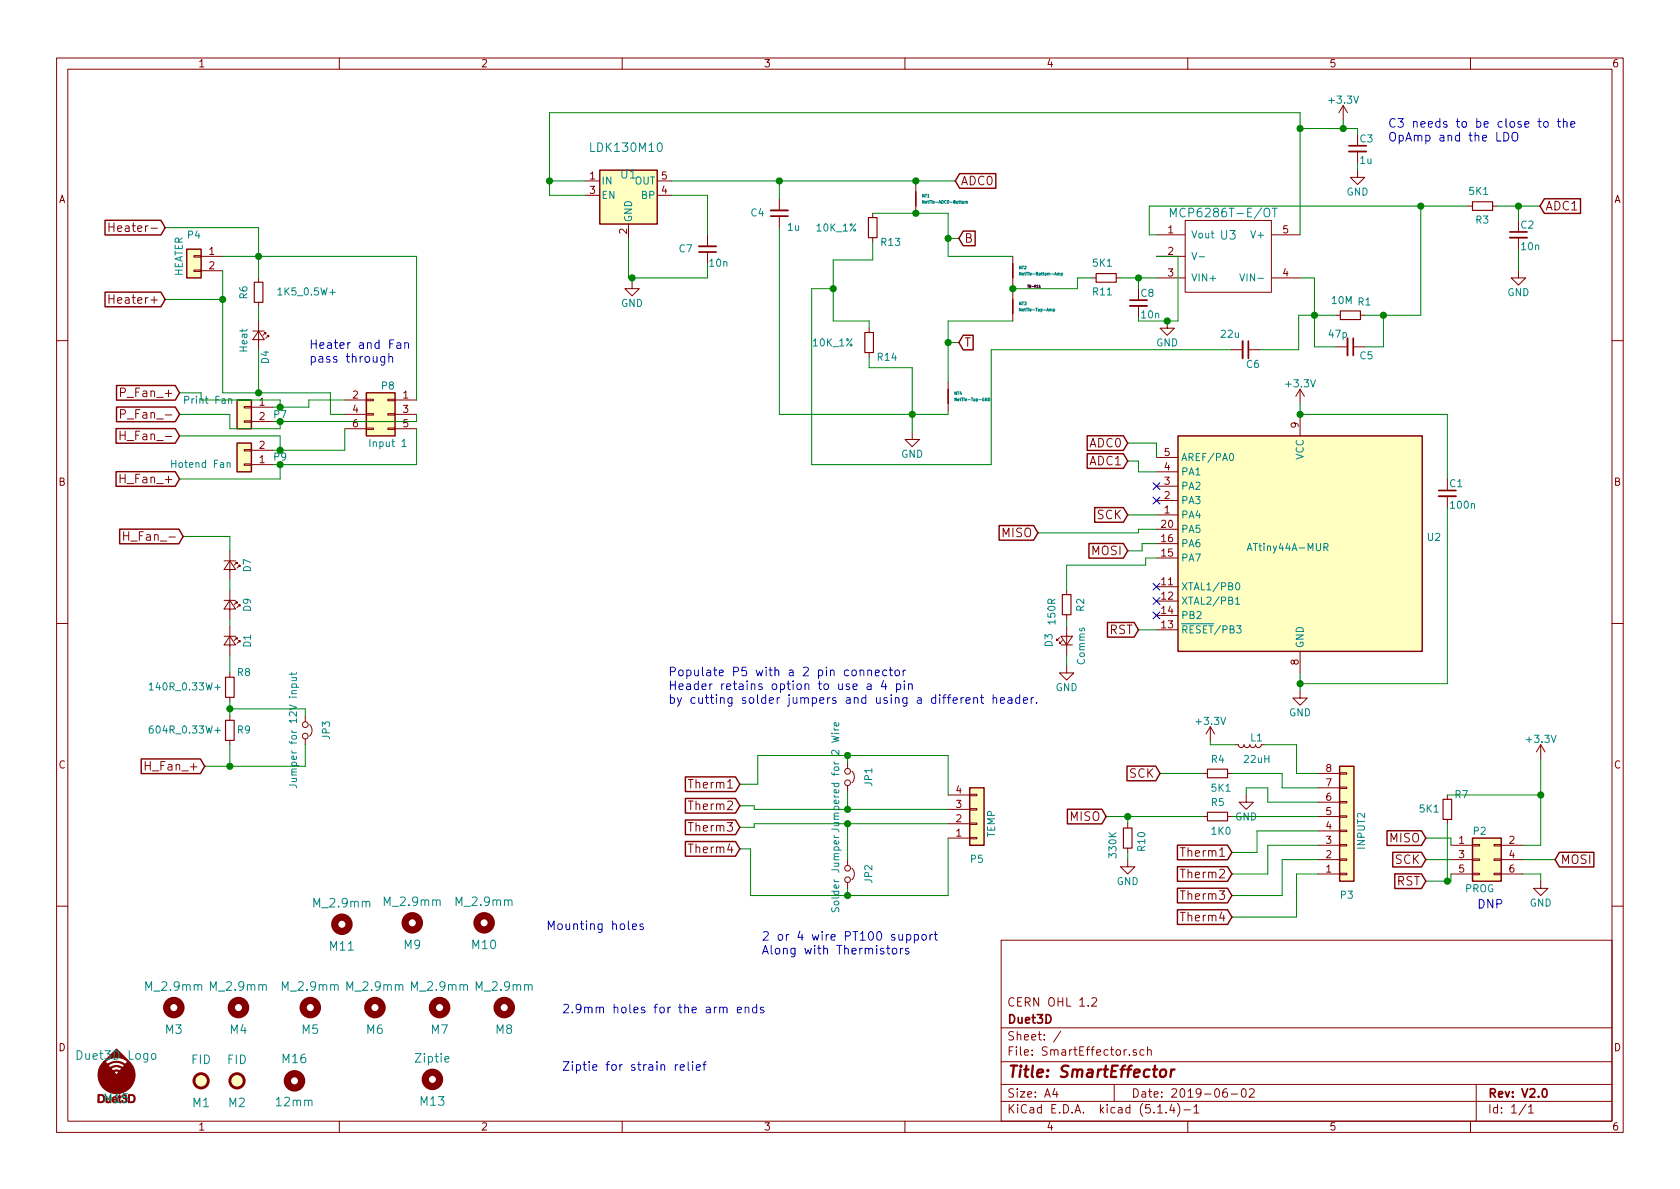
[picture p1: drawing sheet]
EESchema Schematic File Version 4
LIBS:SmartEffector-cache
EELAYER 30 0
EELAYER END
$Descr A4 11693 8268
encoding utf-8
Sheet 1 1
Title "SmartEffector"
Date "2019-06-02"
Rev "V2.0"
Comp "Duet3D"
Comment1 "CERN OHL 1.2"
Comment2 ""
Comment3 ""
Comment4 ""
$EndDescr
$Comp
L Device:L_Small L1
U 1 1
P 8700 5175
F 0 "L1" V 8650 5175 50  0000 L CNN
F 1 "22uH" V 8800 5125 50  0000 L CNN
F 2 "complib:R_0805" H 8700 5175 50  0001 C CNN
F 3 "" H 8700 5175 50  0000 C CNN
	1    8700 5175
	0    1    1    0   
$EndComp
$Comp
L Device:R_Small R4
U 1 1
P 8475 5375
F 0 "R4" V 8375 5325 50  0000 L CNN
F 1 "5K1" V 8575 5325 50  0000 L CNN
F 2 "complib:R_0603" H 8475 5375 50  0001 C CNN
F 3 "" H 8475 5375 50  0000 C CNN
	1    8475 5375
	0    1    1    0   
$EndComp
$Comp
L Device:R_Small R5
U 1 1
P 8475 5675
F 0 "R5" V 8375 5625 50  0000 L CNN
F 1 "1K0" V 8575 5625 50  0000 L CNN
F 2 "complib:R_0603" H 8475 5675 50  0001 C CNN
F 3 "" H 8475 5675 50  0000 C CNN
	1    8475 5675
	0    1    1    0   
$EndComp
$Comp
L Device:R_Small R3
U 1 1
P 10320 1425
F 0 "R3" V 10220 1375 50  0000 L CNN
F 1 "5K1" V 10420 1375 50  0000 L CNN
F 2 "complib:R_0603" H 10320 1425 50  0001 C CNN
F 3 "" H 10320 1425 50  0000 C CNN
	1    10320 1425
	0    -1   -1   0   
$EndComp
$Comp
L Device:C_Small C2
U 1 1
P 10570 1625
F 0 "C2" H 10580 1695 50  0000 L CNN
F 1 "10n" H 10580 1545 50  0000 L CNN
F 2 "complib:C_0603" H 10570 1625 50  0001 C CNN
F 3 "" H 10570 1625 50  0000 C CNN
	1    10570 1625
	1    0    0    -1  
$EndComp
$Comp
L Connector_Generic:Conn_02x03_Odd_Even P2
U 1 1
P 10300 5975
F 0 "P2" H 10300 6175 50  0000 C CNN
F 1 "PROG" H 10300 5775 50  0000 C CNN
F 2 "complib:Test_Point_2x3" H 10300 4775 50  0001 C CNN
F 3 "" H 10300 4775 50  0000 C CNN
	1    10300 5975
	1    0    0    -1  
$EndComp
$Comp
L Connector_Generic:Conn_01x08 P3
U 1 1
P 9375 5775
F 0 "P3" H 9375 6225 50  0000 C CNN
F 1 "INPUT2" V 9475 5775 50  0000 C CNN
F 2 "complib:PIN_ARRAY_8x1" H 9375 5775 50  0001 C CNN
F 3 "" H 9375 5775 50  0000 C CNN
	1    9375 5775
	1    0    0    1   
$EndComp
$Comp
L Mechanical:MountingHole M4
U 1 1
P 1660 7005
F 0 "M4" H 1660 6855 60  0000 C CNN
F 1 "M_2.9mm" H 1660 7155 60  0000 C CNN
F 2 "complib:MountingHole_2.9mm" H 1660 7005 60  0001 C CNN
F 3 "" H 1660 7005 60  0000 C CNN
	1    1660 7005
	1    0    0    -1  
$EndComp
$Comp
L Mechanical:MountingHole M5
U 1 1
P 2160 7005
F 0 "M5" H 2160 6855 60  0000 C CNN
F 1 "M_2.9mm" H 2160 7155 60  0000 C CNN
F 2 "complib:MountingHole_2.9mm" H 2160 7005 60  0001 C CNN
F 3 "" H 2160 7005 60  0000 C CNN
	1    2160 7005
	1    0    0    -1  
$EndComp
$Comp
L Mechanical:MountingHole M6
U 1 1
P 2610 7005
F 0 "M6" H 2610 6855 60  0000 C CNN
F 1 "M_2.9mm" H 2610 7155 60  0000 C CNN
F 2 "complib:MountingHole_2.9mm" H 2610 7005 60  0001 C CNN
F 3 "" H 2610 7005 60  0000 C CNN
	1    2610 7005
	1    0    0    -1  
$EndComp
$Comp
L Mechanical:MountingHole M7
U 1 1
P 3060 7005
F 0 "M7" H 3060 6855 60  0000 C CNN
F 1 "M_2.9mm" H 3060 7155 60  0000 C CNN
F 2 "complib:MountingHole_2.9mm" H 3060 7005 60  0001 C CNN
F 3 "" H 3060 7005 60  0000 C CNN
	1    3060 7005
	1    0    0    -1  
$EndComp
$Comp
L Mechanical:MountingHole M8
U 1 1
P 3510 7005
F 0 "M8" H 3510 6855 60  0000 C CNN
F 1 "M_2.9mm" H 3510 7155 60  0000 C CNN
F 2 "complib:MountingHole_2.9mm" H 3510 7005 60  0001 C CNN
F 3 "" H 3510 7005 60  0000 C CNN
	1    3510 7005
	1    0    0    -1  
$EndComp
$Comp
L Mechanical:MountingHole M3
U 1 1
P 1210 7005
F 0 "M3" H 1210 6855 60  0000 C CNN
F 1 "M_2.9mm" H 1210 7155 60  0000 C CNN
F 2 "complib:MountingHole_2.9mm" H 1210 7005 60  0001 C CNN
F 3 "" H 1210 7005 60  0000 C CNN
	1    1210 7005
	1    0    0    -1  
$EndComp
$Comp
L Mechanical:Fiducial M1
U 1 1
P 1400 7515
F 0 "M1" H 1400 7365 60  0000 C CNN
F 1 "FID" H 1400 7665 60  0000 C CNN
F 2 "complib:Fiducial_1mm_Dia_2.54mm_Outer_CopperTop" H 1400 7515 60  0001 C CNN
F 3 "" H 1400 7515 60  0000 C CNN
	1    1400 7515
	1    0    0    -1  
$EndComp
$Comp
L Mechanical:Fiducial M2
U 1 1
P 1650 7515
F 0 "M2" H 1650 7365 60  0000 C CNN
F 1 "FID" H 1650 7665 60  0000 C CNN
F 2 "complib:Fiducial_1mm_Dia_2.54mm_Outer_CopperTop" H 1650 7515 60  0001 C CNN
F 3 "" H 1650 7515 60  0000 C CNN
	1    1650 7515
	1    0    0    -1  
$EndComp
$Comp
L Device:C_Small C1
U 1 1
P 10075 3425
F 0 "C1" H 10085 3495 50  0000 L CNN
F 1 "100n" H 10085 3345 50  0000 L CNN
F 2 "complib:C_0603" H 10075 3425 50  0001 C CNN
F 3 "" H 10075 3425 50  0000 C CNN
	1    10075 3425
	1    0    0    -1  
$EndComp
$Comp
L Device:R_Small R2
U 1 1
P 7425 4200
F 0 "R2" V 7325 4150 50  0000 L CNN
F 1 "150R" V 7525 4150 50  0000 L CNN
F 2 "complib:R_0603" H 7425 4200 50  0001 C CNN
F 3 "" H 7425 4200 50  0000 C CNN
	1    7425 4200
	-1   0    0    1   
$EndComp
$Comp
L Device:LED_Small D3
U 1 1
P 7425 4450
F 0 "D3" H 7375 4575 50  0000 L CNN
F 1 "Comms" H 7250 4350 50  0000 L CNN
F 2 "complib:LED_1206_bottom_entry_v2" V 7425 4450 50  0001 C CNN
F 3 "APTR3216SURCK" H 7425 4450 50  0001 C CNN
	1    7425 4450
	0    -1   -1   0   
$EndComp
Text GLabel 10720 1425 2    60   Input ~ 0
ADC1
$Comp
L power:GND #PWR01
U 1 1
P 10570 1875
F 0 "#PWR01" H 10570 1625 50  0001 C CNN
F 1 "GND" H 10570 1725 50  0000 C CNN
F 2 "" H 10570 1875 50  0000 C CNN
F 3 "" H 10570 1875 50  0000 C CNN
	1    10570 1875
	1    0    0    -1  
$EndComp
$Comp
L power:+3.3V #PWR02
U 1 1
P 8425 5150
F 0 "#PWR02" H 8425 5000 50  0001 C CNN
F 1 "+3.3V" H 8425 5290 50  0000 C CNN
F 2 "" H 8425 5150 50  0000 C CNN
F 3 "" H 8425 5150 50  0000 C CNN
	1    8425 5150
	1    0    0    -1  
$EndComp
$Comp
L power:GND #PWR03
U 1 1
P 8675 5525
F 0 "#PWR03" H 8675 5275 50  0001 C CNN
F 1 "GND" H 8675 5375 50  0000 C CNN
F 2 "" H 8675 5525 50  0000 C CNN
F 3 "" H 8675 5525 50  0000 C CNN
	1    8675 5525
	1    0    0    -1  
$EndComp
Text GLabel 7700 5675 0    60   Input ~ 0
MISO
Text GLabel 8075 5375 0    60   Input ~ 0
SCK
$Comp
L power:+3.3V #PWR04
U 1 1
P 9050 2800
F 0 "#PWR04" H 9050 2650 50  0001 C CNN
F 1 "+3.3V" H 9050 2940 50  0000 C CNN
F 2 "" H 9050 2800 50  0000 C CNN
F 3 "" H 9050 2800 50  0000 C CNN
	1    9050 2800
	1    0    0    -1  
$EndComp
Text GLabel 7925 4375 0    60   Input ~ 0
RST
Text GLabel 7850 3075 0    60   Input ~ 0
ADC0
Text GLabel 7850 3575 0    60   Input ~ 0
SCK
Text GLabel 7225 3700 0    60   Input ~ 0
MISO
Text GLabel 7850 3825 0    60   Input ~ 0
MOSI
$Comp
L power:GND #PWR06
U 1 1
P 7425 4625
F 0 "#PWR06" H 7425 4375 50  0001 C CNN
F 1 "GND" H 7425 4475 50  0000 C CNN
F 2 "" H 7425 4625 50  0000 C CNN
F 3 "" H 7425 4625 50  0000 C CNN
	1    7425 4625
	1    0    0    -1  
$EndComp
Text GLabel 10825 5975 2    60   Input ~ 0
MOSI
Text GLabel 9925 5825 0    60   Input ~ 0
MISO
$Comp
L power:+3.3V #PWR07
U 1 1
P 10725 5275
F 0 "#PWR07" H 10725 5125 50  0001 C CNN
F 1 "+3.3V" H 10725 5415 50  0000 C CNN
F 2 "" H 10725 5275 50  0000 C CNN
F 3 "" H 10725 5275 50  0000 C CNN
	1    10725 5275
	1    0    0    -1  
$EndComp
$Comp
L power:GND #PWR08
U 1 1
P 10725 6125
F 0 "#PWR08" H 10725 5875 50  0001 C CNN
F 1 "GND" H 10725 5975 50  0000 C CNN
F 2 "" H 10725 6125 50  0000 C CNN
F 3 "" H 10725 6125 50  0000 C CNN
	1    10725 6125
	1    0    0    -1  
$EndComp
Text GLabel 9925 6125 0    60   Input ~ 0
RST
Text GLabel 9925 5975 0    60   Input ~ 0
SCK
Text GLabel 8575 5925 0    60   Input ~ 0
Therm1
Text GLabel 8575 6075 0    60   Input ~ 0
Therm2
Text GLabel 5150 5450 0    60   Input ~ 0
Therm1
Text GLabel 5150 5600 0    60   Input ~ 0
Therm2
Text Notes 10280 6325 0    60   ~ 0
DNP
$Comp
L Connector_Generic:Conn_01x02 P7
U 1 1
P 1700 2825
F 0 "P7" H 1450 2775 50  0000 C CNN
F 1 "Print Fan" H 1950 2875 50  0000 C CNN
F 2 "complib:PIN_ARRAY_2X1" H 1700 2825 50  0001 C CNN
F 3 "" H 1700 2825 50  0000 C CNN
	1    1700 2825
	-1   0    0    -1  
$EndComp
$Comp
L Connector_Generic:Conn_01x02 P9
U 1 1
P 1700 3225
F 0 "P9" H 1450 3175 50  0000 C CNN
F 1 "Hotend Fan" H 2000 3225 50  0000 C CNN
F 2 "complib:Microfit_01x02_43650-0227" H 1700 3225 50  0001 C CNN
F 3 "" H 1700 3225 50  0000 C CNN
	1    1700 3225
	-1   0    0    1   
$EndComp
$Comp
L Connector_Generic:Conn_01x02 P4
U 1 1
P 1350 1775
F 0 "P4" H 1350 1925 50  0000 C CNN
F 1 "HEATER" V 1450 1775 50  0000 C CNN
F 2 "complib:Minifit3.0+screwterm3.5MM_2X1" H 1350 1775 50  0001 C CNN
F 3 "0436500215" H 1350 1775 50  0001 C CNN
	1    1350 1775
	-1   0    0    -1  
$EndComp
Text Notes 2150 2525 0    60   ~ 0
Heater and Fan\npass through
$Comp
L Mechanical:MountingHole M13
U 1 1
P 3010 7505
F 0 "M13" H 3010 7355 60  0000 C CNN
F 1 "Ziptie" H 3010 7655 60  0000 C CNN
F 2 "complib:Ziptie_small" H 3010 7505 60  0001 C CNN
F 3 "" H 3010 7505 60  0000 C CNN
	1    3010 7505
	1    0    0    -1  
$EndComp
Text Notes 3910 7055 0    60   ~ 0
2.9mm holes for the arm ends
Text Notes 3910 7455 0    60   ~ 0
Ziptie for strain relief
$Comp
L Device:LED_Small D4
U 1 1
P 1800 2325
F 0 "D4" H 1900 2375 50  0000 L CNN
F 1 "Heat" H 1750 2225 50  0000 L CNN
F 2 "complib:LED_1206_bottom_entry_v2" V 1800 2325 50  0001 C CNN
F 3 "APTR3216SYCK" H 1800 2325 50  0001 C CNN
	1    1800 2325
	0    1    1    0   
$EndComp
$Comp
L Device:R_Small R6
U 1 1
P 1800 2025
F 0 "R6" V 1900 1975 50  0000 L CNN
F 1 "1K5_0.5W+" H 1250 2025 50  0000 L CNN
F 2 "complib:R_1206" H 1800 2025 50  0001 C CNN
F 3 "" H 1800 2025 50  0000 C CNN
	1    1800 2025
	-1   0    0    1   
$EndComp
$Comp
L Device:R_Small R7
U 1 1
P 10075 5625
F 0 "R7" H 9925 5525 50  0000 L CNN
F 1 "5K1" H 10125 5625 50  0000 L CNN
F 2 "complib:R_0603" H 10075 5625 50  0001 C CNN
F 3 "" H 10075 5625 50  0000 C CNN
	1    10075 5625
	-1   0    0    1   
$EndComp
$Comp
L Duet3:Duet3D_Logo M15
U 1 1
P 810 7485
F 0 "M15" H 810 7335 60  0000 C CNN
F 1 "Duet3D Logo" H 810 7635 60  0000 C CNN
F 2 "complib:LOGO_Duet3dCompatible" H 810 7485 60  0001 C CNN
F 3 "" H 810 7485 60  0000 C CNN
	1    810  7485
	1    0    0    -1  
$EndComp
$Comp
L Device:LED_Small D1
U 1 1
P 1600 4450
F 0 "D1" H 1550 4575 50  0000 L CNN
F 1 "Comms" H 1425 4350 50  0001 L CNN
F 2 "complib:LED_PLCC-2" V 1600 4450 50  0001 C CNN
F 3 "" V 1600 4450 50  0000 C CNN
	1    1600 4450
	0    1    1    0   
$EndComp
$Comp
L Device:LED_Small D7
U 1 1
P 1600 3925
F 0 "D7" H 1550 4050 50  0000 L CNN
F 1 "Comms" H 1425 3825 50  0001 L CNN
F 2 "complib:LED_PLCC-2" V 1600 3925 50  0001 C CNN
F 3 "" V 1600 3925 50  0000 C CNN
	1    1600 3925
	0    1    1    0   
$EndComp
$Comp
L Device:LED_Small D9
U 1 1
P 1600 4200
F 0 "D9" H 1550 4325 50  0000 L CNN
F 1 "Comms" H 1425 4100 50  0001 L CNN
F 2 "complib:LED_PLCC-2" V 1600 4200 50  0001 C CNN
F 3 "" V 1600 4200 50  0000 C CNN
	1    1600 4200
	0    1    1    0   
$EndComp
Text GLabel 1250 3025 0    60   Input ~ 0
H_Fan_-
Text GLabel 1275 3725 0    60   Input ~ 0
H_Fan_-
Text GLabel 1250 3325 0    60   Input ~ 0
H_Fan_+
Text GLabel 1425 5325 0    60   Input ~ 0
H_Fan_+
$Comp
L Device:R_Small R8
U 1 1
P 1600 4775
F 0 "R8" H 1450 4675 50  0000 L CNN
F 1 "140R_0.33W+" H 1650 4775 50  0000 L CNN
F 2 "complib:R_0805_extended_pads" H 1600 4775 50  0001 C CNN
F 3 "" H 1600 4775 50  0001 C CNN
	1    1600 4775
	-1   0    0    1   
$EndComp
Text GLabel 1250 2875 0    60   Input ~ 0
P_Fan_-
Text GLabel 1250 2725 0    60   Input ~ 0
P_Fan_+
$Comp
L Connector_Generic:Conn_02x03_Odd_Even P8
U 1 1
P 2700 2875
F 0 "P8" H 2700 3075 50  0000 C CNN
F 1 "Input 1" H 2700 2675 50  0000 C CNN
F 2 "complib:Microfit_02x03" H 2700 1675 50  0001 C CNN
F 3 "http://www.molex.com/pdm_docs/sd/430450612_sd.pdf" H 2700 1675 50  0001 C CNN
	1    2700 2875
	-1   0    0    -1  
$EndComp
$Comp
L Device:R_Small R9
U 1 1
P 1600 5075
F 0 "R9" H 1450 5075 50  0000 L CNN
F 1 "604R_0.33W+" H 1650 5075 50  0000 L CNN
F 2 "Resistor_SMD:R_1206_3216Metric" H 1600 5075 50  0001 C CNN
F 3 "" H 1600 5075 50  0001 C CNN
	1    1600 5075
	-1   0    0    1   
$EndComp
$Comp
L Device:Jumper_NC_Small JP3
U 1 1
P 2125 5075
F 0 "JP3" H 2125 5225 50  0000 C CNN
F 1 "Jumper for 12V input" H 2125 4995 50  0000 C CNN
F 2 "complib:JUMPER" H 2125 5075 50  0001 C CNN
F 3 "~" H 2125 5075 50  0000 C CNN
	1    2125 5075
	0    1    1    0   
$EndComp
Text GLabel 1150 2075 0    60   Input ~ 0
Heater+
Text GLabel 1150 1575 0    60   Input ~ 0
Heater-
$Comp
L Device:C_Small C3
U 1 1
P 9450 1025
F 0 "C3" H 9460 1095 50  0000 L CNN
F 1 "1u" H 9460 945 50  0000 L CNN
F 2 "complib:C_0603" H 9450 1025 50  0001 C CNN
F 3 "" H 9450 1025 50  0000 C CNN
	1    9450 1025
	1    0    0    -1  
$EndComp
$Comp
L power:+3.3V #PWR09
U 1 1
P 9350 825
F 0 "#PWR09" H 9350 675 50  0001 C CNN
F 1 "+3.3V" H 9350 965 50  0000 C CNN
F 2 "" H 9350 825 50  0000 C CNN
F 3 "" H 9350 825 50  0000 C CNN
	1    9350 825 
	1    0    0    -1  
$EndComp
$Comp
L power:GND #PWR010
U 1 1
P 9450 1175
F 0 "#PWR010" H 9450 925 50  0001 C CNN
F 1 "GND" H 9450 1025 50  0000 C CNN
F 2 "" H 9450 1175 50  0000 C CNN
F 3 "" H 9450 1175 50  0000 C CNN
	1    9450 1175
	1    0    0    -1  
$EndComp
$Comp
L power:GND #PWR011
U 1 1
P 8125 2225
F 0 "#PWR011" H 8125 1975 50  0001 C CNN
F 1 "GND" H 8125 2075 50  0000 C CNN
F 2 "" H 8125 2225 50  0000 C CNN
F 3 "" H 8125 2225 50  0000 C CNN
	1    8125 2225
	1    0    0    -1  
$EndComp
$Comp
L Device:C_Small C5
U 1 1
P 9400 2405
F 0 "C5" V 9460 2465 50  0000 L CNN
F 1 "47p" V 9310 2245 50  0000 L CNN
F 2 "complib:C_0603" H 9400 2405 50  0001 C CNN
F 3 "" H 9400 2405 50  0000 C CNN
	1    9400 2405
	0    1    1    0   
$EndComp
$Comp
L Device:C_Small C4
U 1 1
P 5425 1475
F 0 "C4" H 5525 1475 50  0000 L CNN
F 1 "1u" H 5275 1575 50  0000 L CNN
F 2 "complib:C_0603" H 5425 1475 50  0001 C CNN
F 3 "" H 5425 1475 50  0000 C CNN
	1    5425 1475
	-1   0    0    1   
$EndComp
Text GLabel 6675 2375 2    60   Input ~ 0
T
$Comp
L Mechanical:MountingHole M16
U 1 1
P 2050 7515
F 0 "M16" H 2050 7365 60  0000 C CNN
F 1 "12mm" H 2050 7665 60  0000 C CNN
F 2 "complib:12mmHole" H 2050 7515 60  0001 C CNN
F 3 "" H 2050 7515 60  0000 C CNN
	1    2050 7515
	-1   0    0    1   
$EndComp
$Comp
L Device:R_Small R14
U 1 1
P 6050 2375
F 0 "R14" H 6100 2275 50  0000 L CNN
F 1 "10K_1%" H 5650 2375 50  0000 L CNN
F 2 "complib:R_0603" H 6050 2375 50  0001 C CNN
F 3 "" H 6050 2375 50  0000 C CNN
	1    6050 2375
	1    0    0    -1  
$EndComp
$Comp
L Device:R_Small R13
U 1 1
P 6075 1575
F 0 "R13" H 6125 1475 50  0000 L CNN
F 1 "10K_1%" H 5675 1575 50  0000 L CNN
F 2 "complib:R_0603" H 6075 1575 50  0001 C CNN
F 3 "" H 6075 1575 50  0000 C CNN
	1    6075 1575
	1    0    0    -1  
$EndComp
$Comp
L Amplifier_Operational:MCP6286 U3
U 1 1
P 8550 1775
F 0 "U3" H 8550 1925 60  0000 C CNN
F 1 "MCP6286T-E/OT" H 8515 2080 60  0000 C CNN
F 2 "complib:SOT-23-5L" H 8550 1775 60  0001 C CNN
F 3 "" H 8550 1775 60  0000 C CNN
	1    8550 1775
	1    0    0    -1  
$EndComp
$Comp
L Device:R_Small R1
U 1 1
P 9400 2185
F 0 "R1" V 9490 2035 50  0000 L CNN
F 1 "10M" V 9500 2165 50  0000 L CNN
F 2 "complib:R_0603" H 9400 2185 50  0001 C CNN
F 3 "" H 9400 2185 50  0000 C CNN
	1    9400 2185
	0    -1   -1   0   
$EndComp
$Comp
L Device:C_Small C6
U 1 1
P 8670 2425
F 0 "C6" V 8770 2425 50  0000 L CNN
F 1 "22u" V 8560 2245 50  0000 L CNN
F 2 "complib:C_0805" H 8670 2425 50  0001 C CNN
F 3 "" H 8670 2425 50  0000 C CNN
	1    8670 2425
	0    1    1    0   
$EndComp
Text GLabel 8575 6375 0    60   Input ~ 0
Therm4
Text GLabel 8575 6225 0    60   Input ~ 0
Therm3
$Comp
L Connector_Generic:Conn_01x04 P5
U 1 1
P 6800 5725
F 0 "P5" H 6800 5975 50  0000 C CNN
F 1 "TEMP" V 6900 5725 50  0000 C CNN
F 2 "complib:Microfit_01x02or04_43650-0227" H 6800 5725 50  0001 C CNN
F 3 "" H 6800 5725 50  0000 C CNN
	1    6800 5725
	1    0    0    1   
$EndComp
Text Notes 5300 6645 0    60   ~ 0
2 or 4 wire PT100 support\nAlong with Thermistors
Text Notes 4650 4900 0    60   ~ 0
Populate P5 with a 2 pin connector\nHeader retains option to use a 4 pin\nby cutting solder jumpers and using a different header.
Text GLabel 5150 5900 0    60   Input ~ 0
Therm4
Text GLabel 5150 5750 0    60   Input ~ 0
Therm3
$Comp
L Device:C_Small C7
U 1 1
P 4925 1725
F 0 "C7" H 5025 1725 50  0000 L CNN
F 1 "10n" H 4775 1825 50  0000 L CNN
F 2 "complib:C_0603" H 4925 1725 50  0001 C CNN
F 3 "" H 4925 1725 50  0000 C CNN
	1    4925 1725
	-1   0    0    1   
$EndComp
Text Notes 9660 985  0    60   ~ 0
C3 needs to be close to the\nOpAmp and the LDO
$Comp
L Device:Jumper_NC_Small JP2
U 1 1
P 5900 6075
F 0 "JP2" H 5900 6225 50  0000 C CNN
F 1 "Solder Jumper" H 5900 5995 50  0000 C CNN
F 2 "complib:SJ_Bridged" H 5900 6075 50  0001 C CNN
F 3 "" H 5900 6075 50  0000 C CNN
	1    5900 6075
	0    1    1    0   
$EndComp
$Comp
L Device:Jumper_NC_Small JP1
U 1 1
P 5900 5400
F 0 "JP1" H 5900 5550 50  0000 C CNN
F 1 "Jumpered for 2 Wire" H 5900 5320 50  0000 C CNN
F 2 "complib:SJ_Bridged" H 5900 5400 50  0001 C CNN
F 3 "" H 5900 5400 50  0000 C CNN
	1    5900 5400
	0    1    1    0   
$EndComp
$Comp
L Device:C_Small C8
U 1 1
P 7925 2100
F 0 "C8" H 7935 2170 50  0000 L CNN
F 1 "10n" H 7935 2020 50  0000 L CNN
F 2 "complib:C_0603" H 7925 2100 50  0001 C CNN
F 3 "" H 7925 2100 50  0000 C CNN
	1    7925 2100
	1    0    0    -1  
$EndComp
Text GLabel 6675 1650 2    60   Input ~ 0
B
Wire Wire Line
	1550 1775 1800 1775
Wire Wire Line
	1800 2125 1800 2225
Wire Wire Line
	1800 1575 1800 1775
Connection ~ 1800 1775
Wire Wire Line
	1550 1875 1550 2075
Wire Wire Line
	2900 1775 2900 2775
Wire Wire Line
	1250 2875 1600 2875
Wire Wire Line
	1600 2875 1600 2975
Wire Wire Line
	1600 2975 1950 2975
Wire Wire Line
	1950 2975 1950 2925
Connection ~ 1950 2925
Wire Wire Line
	1250 2725 1400 2725
Wire Wire Line
	1950 2775 1950 2825
Connection ~ 1950 2825
Wire Wire Line
	1950 3025 1950 3125
Connection ~ 1950 3125
Wire Wire Line
	1950 3025 1250 3025
Wire Wire Line
	1400 2725 1400 2775
Wire Wire Line
	1400 2775 1950 2775
Wire Wire Line
	1550 2725 1800 2725
Wire Wire Line
	2300 2725 2300 2875
Wire Wire Line
	2300 2875 2400 2875
Wire Wire Line
	2150 2775 2400 2775
Wire Wire Line
	2150 2825 2150 2775
Wire Wire Line
	1900 2825 1950 2825
Wire Wire Line
	1900 2925 1950 2925
Wire Wire Line
	2900 2925 2900 2875
Wire Wire Line
	1900 3225 1950 3225
Wire Wire Line
	1900 3125 1950 3125
Wire Wire Line
	2900 3225 2900 2975
Wire Wire Line
	2400 3125 2400 2975
Wire Wire Line
	1800 2425 1800 2725
Connection ~ 1800 2725
Wire Wire Line
	1150 1575 1800 1575
Wire Wire Line
	1150 2075 1550 2075
Connection ~ 1550 2075
Wire Wire Line
	10420 1425 10570 1425
Wire Wire Line
	10570 1425 10570 1525
Connection ~ 10570 1425
Wire Wire Line
	10570 1725 10570 1875
Wire Wire Line
	9450 1175 9450 1125
Wire Wire Line
	9450 885  9450 925 
Wire Wire Line
	9050 885  9350 885 
Wire Wire Line
	9350 885  9350 825 
Connection ~ 9350 885 
Wire Wire Line
	9500 2405 9630 2405
Wire Wire Line
	9630 2405 9630 2185
Wire Wire Line
	9500 2185 9630 2185
Connection ~ 9630 2185
Wire Wire Line
	9150 2405 9300 2405
Wire Wire Line
	9150 1925 9150 2185
Wire Wire Line
	9050 1925 9150 1925
Wire Wire Line
	9890 2185 9890 1425
Connection ~ 9150 2185
Wire Wire Line
	9040 2425 8770 2425
Connection ~ 9050 885 
Wire Wire Line
	9040 2425 9040 2185
Wire Wire Line
	9040 2185 9150 2185
Wire Wire Line
	1950 3225 1950 3325
Wire Wire Line
	1950 3325 1250 3325
Connection ~ 1950 3225
$Comp
L Mechanical:MountingHole M9
U 1 1
P 2870 6415
F 0 "M9" H 2870 6265 60  0000 C CNN
F 1 "M_2.9mm" H 2870 6565 60  0000 C CNN
F 2 "complib:MountingHole_2.9mm" H 2870 6415 60  0001 C CNN
F 3 "" H 2870 6415 60  0000 C CNN
	1    2870 6415
	1    0    0    -1  
$EndComp
$Comp
L Mechanical:MountingHole M10
U 1 1
P 3370 6415
F 0 "M10" H 3370 6265 60  0000 C CNN
F 1 "M_2.9mm" H 3370 6565 60  0000 C CNN
F 2 "complib:MountingHole_2.9mm" H 3370 6415 60  0001 C CNN
F 3 "" H 3370 6415 60  0000 C CNN
	1    3370 6415
	1    0    0    -1  
$EndComp
Text Notes 3800 6475 0    60   ~ 0
Mounting holes 
Wire Wire Line
	1800 1775 2900 1775
Wire Wire Line
	1800 1775 1800 1925
Wire Wire Line
	1950 2925 2900 2925
Wire Wire Line
	1950 2825 2150 2825
Wire Wire Line
	1950 3125 2400 3125
Wire Wire Line
	1800 2725 2300 2725
Wire Wire Line
	1550 2075 1550 2725
Wire Wire Line
	10570 1425 10720 1425
Wire Wire Line
	9350 885  9450 885 
Wire Wire Line
	9630 2185 9890 2185
Wire Wire Line
	9890 1425 10220 1425
Wire Wire Line
	9150 2185 9150 2405
Wire Wire Line
	9150 2185 9300 2185
Wire Wire Line
	9050 885  9050 1625
Wire Wire Line
	1950 3225 2900 3225
$Comp
L SmartEffector-rescue:ATtiny44A-MMH-PAD-MCU_Microchip_ATtiny U2
U 1 1
P 9050 3775
F 0 "U2" H 8171 3821 50  0000 R CNN
F 1 "ATtiny44A-MUR" H 9425 3750 50  0000 R CNN
F 2 "complib:QFN-20-1EP_4x4mm_Pitch0.5mm" H 9050 3775 50  0001 C CIN
F 3 "" H 9050 3775 50  0001 C CNN
	1    9050 3775
	-1   0    0    -1  
$EndComp
Connection ~ 9890 1425
Wire Wire Line
	8000 1425 9890 1425
Wire Wire Line
	8000 1625 8000 1425
Wire Wire Line
	8050 1625 8000 1625
Text GLabel 7850 3200 0    60   Input ~ 0
ADC1
Text GLabel 6650 1250 2    60   Input ~ 0
ADC0
Wire Wire Line
	6050 2225 5800 2225
Wire Wire Line
	5800 2225 5800 2000
Wire Wire Line
	5800 1800 6075 1800
Wire Wire Line
	6075 1800 6075 1675
Wire Wire Line
	5425 1250 5425 1375
Wire Wire Line
	5425 1575 5425 2875
Wire Wire Line
	5425 2875 6350 2875
Wire Wire Line
	6350 2875 6350 2550
Wire Wire Line
	6350 2550 6050 2550
Wire Wire Line
	6050 2550 6050 2475
Wire Wire Line
	6350 2875 6350 3000
Connection ~ 6350 2875
$Comp
L power:GND #PWR012
U 1 1
P 6350 3000
F 0 "#PWR012" H 6350 2750 50  0001 C CNN
F 1 "GND" H 6350 2850 50  0000 C CNN
F 2 "" H 6350 3000 50  0000 C CNN
F 3 "" H 6350 3000 50  0000 C CNN
	1    6350 3000
	1    0    0    -1  
$EndComp
Wire Wire Line
	6350 2875 6600 2875
Wire Wire Line
	6600 2375 6675 2375
Wire Wire Line
	6600 2375 6600 2225
Wire Wire Line
	6600 2225 7050 2225
Connection ~ 6600 2375
Wire Wire Line
	7050 1775 6600 1775
Wire Wire Line
	6600 1775 6600 1650
Wire Wire Line
	6600 1650 6675 1650
Wire Wire Line
	6600 1650 6600 1475
Connection ~ 6600 1650
Connection ~ 5425 1250
Wire Wire Line
	4925 1825 4925 1925
Wire Wire Line
	4925 1925 4400 1925
Wire Wire Line
	4400 1925 4400 1950
Wire Wire Line
	3825 775  9050 775 
Wire Wire Line
	9050 775  9050 885 
$Comp
L Regulator_Linear:LDK130-10_SOT23_SOT353 U1
U 1 1
P 4375 1350
F 0 "U1" H 4375 1500 60  0000 C CNN
F 1 "LDK130M10" H 4360 1685 60  0000 C CNN
F 2 "complib:SOT-23-5L" H 4375 1350 60  0001 C CNN
F 3 "" H 4375 1350 60  0000 C CNN
	1    4375 1350
	1    0    0    -1  
$EndComp
$Comp
L power:GND #PWR013
U 1 1
P 4400 1950
F 0 "#PWR013" H 4400 1700 50  0001 C CNN
F 1 "GND" H 4400 1800 50  0000 C CNN
F 2 "" H 4400 1950 50  0000 C CNN
F 3 "" H 4400 1950 50  0000 C CNN
	1    4400 1950
	1    0    0    -1  
$EndComp
Wire Wire Line
	5800 2000 5650 2000
Wire Wire Line
	5650 3225 6900 3225
Wire Wire Line
	6900 3225 6900 2425
Wire Wire Line
	6900 2425 8570 2425
Connection ~ 5800 2000
Wire Wire Line
	5800 2000 5800 1800
NoConn ~ 8050 3375
NoConn ~ 8050 4175
NoConn ~ 8050 4275
Wire Wire Line
	7925 3700 7925 3675
Wire Wire Line
	8050 4375 7925 4375
Wire Wire Line
	8050 3775 7950 3775
Wire Wire Line
	7950 3775 7950 3825
Wire Wire Line
	7950 3825 7850 3825
Wire Wire Line
	7925 3675 8050 3675
Wire Wire Line
	8050 3575 7850 3575
Wire Wire Line
	8050 3275 7925 3275
Wire Wire Line
	7925 3275 7925 3200
Wire Wire Line
	7925 3200 7850 3200
Wire Wire Line
	7425 4625 7425 4550
Wire Wire Line
	7425 4350 7425 4300
NoConn ~ 8050 3475
$Comp
L power:GND #PWR05
U 1 1
P 9050 4800
F 0 "#PWR05" H 9050 4550 50  0001 C CNN
F 1 "GND" H 9050 4650 50  0000 C CNN
F 2 "" H 9050 4800 50  0000 C CNN
F 3 "" H 9050 4800 50  0000 C CNN
	1    9050 4800
	1    0    0    -1  
$EndComp
Wire Wire Line
	9050 4675 9050 4750
Wire Wire Line
	9050 4750 10075 4750
Wire Wire Line
	10075 4750 10075 3525
Connection ~ 9050 4750
Wire Wire Line
	9050 4750 9050 4800
Wire Wire Line
	10075 3325 10075 2875
Wire Wire Line
	9050 2875 10075 2875
Wire Wire Line
	9050 2875 9050 2800
Connection ~ 9050 2875
NoConn ~ 8050 4075
Wire Wire Line
	7225 3700 7925 3700
Wire Wire Line
	7425 3925 7425 4100
Wire Wire Line
	8050 3875 7975 3875
Wire Wire Line
	7975 3875 7975 3925
Wire Wire Line
	7975 3925 7425 3925
$Comp
L Device:R_Small R10
U 1 1
P 7850 5825
F 0 "R10" V 7750 5775 50  0000 L CNN
F 1 "330K" V 7950 5775 50  0000 L CNN
F 2 "complib:R_0603" H 7850 5825 50  0001 C CNN
F 3 "" H 7850 5825 50  0000 C CNN
	1    7850 5825
	-1   0    0    1   
$EndComp
Wire Wire Line
	8375 5375 8075 5375
Wire Wire Line
	8375 5675 7850 5675
Wire Wire Line
	7850 5725 7850 5675
Connection ~ 7850 5675
Wire Wire Line
	7850 5675 7700 5675
$Comp
L power:GND #PWR0101
U 1 1
P 7850 5975
F 0 "#PWR0101" H 7850 5725 50  0001 C CNN
F 1 "GND" H 7850 5825 50  0000 C CNN
F 2 "" H 7850 5975 50  0000 C CNN
F 3 "" H 7850 5975 50  0000 C CNN
	1    7850 5975
	1    0    0    -1  
$EndComp
Wire Wire Line
	7850 5975 7850 5925
Wire Wire Line
	8600 5175 8425 5175
Wire Wire Line
	8425 5175 8425 5150
Wire Wire Line
	9175 5375 9025 5375
Wire Wire Line
	9025 5375 9025 5175
Wire Wire Line
	8800 5175 9025 5175
Wire Wire Line
	8575 5375 8925 5375
Wire Wire Line
	8925 5375 8925 5475
Wire Wire Line
	8925 5475 9175 5475
Wire Wire Line
	9175 5575 8825 5575
Wire Wire Line
	8825 5575 8825 5475
Wire Wire Line
	8825 5475 8675 5475
Wire Wire Line
	8675 5475 8675 5525
Wire Wire Line
	8575 5675 9175 5675
Wire Wire Line
	8750 5775 8750 5925
Wire Wire Line
	8750 5925 8575 5925
Wire Wire Line
	8750 5775 9175 5775
Wire Wire Line
	8575 6075 8825 6075
Wire Wire Line
	8825 6075 8825 5875
Wire Wire Line
	8825 5875 9175 5875
Wire Wire Line
	9175 5975 8925 5975
Wire Wire Line
	8925 5975 8925 6225
Wire Wire Line
	8925 6225 8575 6225
Wire Wire Line
	8575 6375 9025 6375
Wire Wire Line
	9025 6375 9025 6075
Wire Wire Line
	9025 6075 9175 6075
Wire Wire Line
	8050 3175 8050 3075
Wire Wire Line
	8050 3075 7850 3075
$Comp
L Device:Net-Tie_2 NT1
U 1 1
P 6375 1375
F 0 "NT1" V 6353 1416 20  0000 L CNN
F 1 "NetTie-ADC0-Bottom" V 6396 1416 20  0000 L CNN
F 2 "NetTie:NetTie-2_SMD_Pad0.25mm" H 6375 1375 50  0001 C CNN
F 3 "~" H 6375 1375 50  0001 C CNN
	1    6375 1375
	0    1    1    0   
$EndComp
Wire Wire Line
	6600 2875 6600 2850
$Comp
L Device:Net-Tie_2 NT2
U 1 1
P 7050 1875
F 0 "NT2" V 7028 1916 20  0000 L CNN
F 1 "NetTie-Bottom-Amp" V 7071 1916 20  0000 L CNN
F 2 "NetTie:NetTie-2_SMD_Pad0.25mm" H 7050 1875 50  0001 C CNN
F 3 "~" H 7050 1875 50  0001 C CNN
	1    7050 1875
	0    1    1    0   
$EndComp
$Comp
L Device:Net-Tie_2 NT3
U 1 1
P 7050 2125
F 0 "NT3" V 7028 2166 20  0000 L CNN
F 1 "NetTie-Top-Amp" V 7071 2166 20  0000 L CNN
F 2 "NetTie:NetTie-2_SMD_Pad0.25mm" H 7050 2125 50  0001 C CNN
F 3 "~" H 7050 2125 50  0001 C CNN
	1    7050 2125
	0    1    1    0   
$EndComp
Wire Wire Line
	7050 1975 7050 2000
Wire Wire Line
	7050 2000 7500 2000
Wire Wire Line
	7500 2000 7500 1925
Connection ~ 7050 2000
Wire Wire Line
	7050 2000 7050 2025
$Comp
L Device:R_Small R11
U 1 1
P 7700 1925
F 0 "R11" V 7600 1875 50  0000 L CNN
F 1 "5K1" V 7800 1875 50  0000 L CNN
F 2 "complib:R_0603" H 7700 1925 50  0001 C CNN
F 3 "" H 7700 1925 50  0000 C CNN
	1    7700 1925
	0    -1   -1   0   
$EndComp
Wire Wire Line
	7600 1925 7500 1925
Wire Wire Line
	7800 1925 7925 1925
Wire Wire Line
	7925 2000 7925 1925
Connection ~ 7925 1925
Wire Wire Line
	7925 1925 8050 1925
Wire Wire Line
	7925 2200 7925 2225
Wire Wire Line
	7925 2225 8125 2225
Wire Wire Line
	8125 2225 8200 2225
Wire Wire Line
	8200 2225 8200 1775
Connection ~ 8125 2225
Wire Wire Line
	8050 1775 8200 1775
Wire Wire Line
	6050 2275 6050 2225
Wire Wire Line
	5650 3225 5650 2000
$Comp
L Device:Net-Tie_2 NT4
U 1 1
P 6600 2750
F 0 "NT4" V 6578 2791 20  0000 L CNN
F 1 "NetTie-Top-GND" V 6621 2791 20  0000 L CNN
F 2 "NetTie:NetTie-2_SMD_Pad0.25mm" H 6600 2750 50  0001 C CNN
F 3 "~" H 6600 2750 50  0001 C CNN
	1    6600 2750
	0    1    1    0   
$EndComp
Wire Wire Line
	6600 2650 6600 2375
Wire Wire Line
	6075 1475 6375 1475
Wire Wire Line
	5425 1250 6375 1250
Wire Wire Line
	6375 1275 6375 1250
Connection ~ 6375 1250
Wire Wire Line
	6375 1250 6650 1250
Wire Wire Line
	6375 1475 6600 1475
Connection ~ 6375 1475
Text Label 7150 2000 0    16   ~ 0
TB-R11
Wire Wire Line
	1275 3725 1600 3725
Wire Wire Line
	1600 3725 1600 3825
Wire Wire Line
	1600 4025 1600 4100
Wire Wire Line
	1600 4300 1600 4350
Wire Wire Line
	1600 4550 1600 4675
Wire Wire Line
	1600 4875 1600 4925
Wire Wire Line
	1600 5175 1600 5325
Wire Wire Line
	1600 5325 1425 5325
Wire Wire Line
	1600 4925 2125 4925
Wire Wire Line
	2125 4925 2125 4975
Connection ~ 1600 4925
Wire Wire Line
	1600 4925 1600 4975
Wire Wire Line
	2125 5175 2125 5325
Wire Wire Line
	2125 5325 1600 5325
Connection ~ 1600 5325
Wire Wire Line
	5150 5450 5275 5450
Wire Wire Line
	5275 5450 5275 5250
Wire Wire Line
	5275 5250 5900 5250
Wire Wire Line
	5900 5250 5900 5300
Connection ~ 5900 5250
Wire Wire Line
	5900 5250 6600 5250
Wire Wire Line
	5250 5750 5150 5750
Wire Wire Line
	5150 5600 5250 5600
Wire Wire Line
	5250 5600 5250 5625
Wire Wire Line
	5250 5625 5900 5625
Wire Wire Line
	6600 5250 6600 5525
Wire Wire Line
	6600 5725 5900 5725
Wire Wire Line
	5250 5725 5250 5750
Wire Wire Line
	5900 5500 5900 5625
Connection ~ 5900 5625
Wire Wire Line
	5900 5625 6600 5625
Wire Wire Line
	5900 5725 5900 5975
Connection ~ 5900 5725
Wire Wire Line
	5900 5725 5250 5725
Wire Wire Line
	5150 5900 5225 5900
Wire Wire Line
	5225 5900 5225 6225
Wire Wire Line
	5225 6225 5900 6225
Wire Wire Line
	5900 6225 5900 6175
Wire Wire Line
	5900 6225 6600 6225
Wire Wire Line
	6600 6225 6600 5825
Connection ~ 5900 6225
Wire Wire Line
	10725 5275 10725 5525
Wire Wire Line
	10725 5525 10075 5525
Wire Wire Line
	9925 5825 10100 5825
Wire Wire Line
	10100 5825 10100 5875
Wire Wire Line
	9925 5975 10100 5975
Wire Wire Line
	9925 6125 10075 6125
Wire Wire Line
	10100 6125 10100 6075
Wire Wire Line
	10075 5725 10075 6125
Connection ~ 10075 6125
Wire Wire Line
	10075 6125 10100 6125
Wire Wire Line
	10600 5875 10725 5875
Wire Wire Line
	10725 5875 10725 5525
Connection ~ 10725 5525
Wire Wire Line
	10825 5975 10600 5975
Wire Wire Line
	10725 6125 10725 6075
Wire Wire Line
	10725 6075 10600 6075
$Comp
L Mechanical:MountingHole M11
U 1 1
P 2380 6425
F 0 "M11" H 2380 6275 60  0000 C CNN
F 1 "M_2.9mm" H 2380 6575 60  0000 C CNN
F 2 "complib:MountingHole_2.9mm" H 2380 6425 60  0001 C CNN
F 3 "" H 2380 6425 60  0000 C CNN
	1    2380 6425
	1    0    0    -1  
$EndComp
Wire Wire Line
	4400 1925 4375 1925
Wire Wire Line
	4375 1925 4375 1650
Connection ~ 4400 1925
Wire Wire Line
	4075 1350 3825 1350
Wire Wire Line
	3825 775  3825 1250
Wire Wire Line
	4075 1250 3825 1250
Connection ~ 3825 1250
Wire Wire Line
	3825 1250 3825 1350
Wire Wire Line
	4925 1350 4675 1350
Wire Wire Line
	4925 1350 4925 1625
Wire Wire Line
	4675 1250 5425 1250
$EndSCHEMATC
